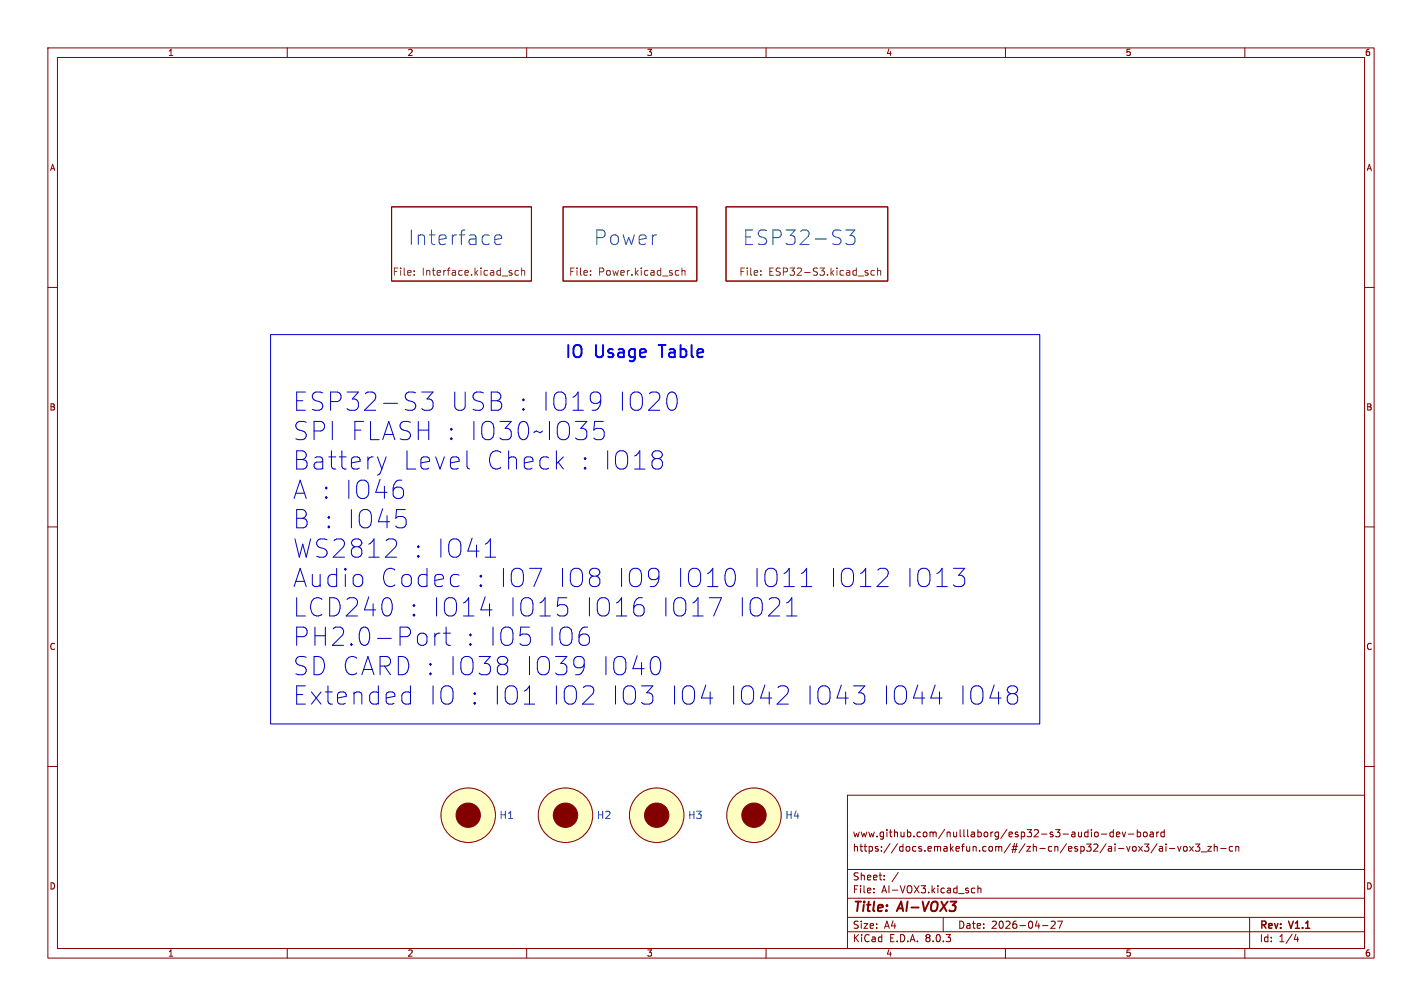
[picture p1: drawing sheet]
<svg xmlns="http://www.w3.org/2000/svg" width="297mm" height="210mm" viewBox="0 0 297 210" stroke-linecap="round" stroke-linejoin="round" font-family="sans-serif">
<g fill="none" stroke="#840000" stroke-width=".21">
<path d="M10 10h277v190h-277zM12 12h273v186h-273zM60 10v2M110 10v2M160 10v2M210 10v2M260 10v2M10 60h2M81.8 43.2h29.2v15.5h-29.2zM117.6 43.2h27.9v15.5h-27.9zM151.6 43.2h33.8v15.5h-33.8zM285 60h2"/>
<path d="M10 110h2M285 110h2M10 160h2M285 160h2M177 166h108v32h-108zM228.6 174l.3-.3 .3 .1 .2 .2-.2 .6-.3 .1-.3-.3M230 174.1h1.2M232.5 173.8l-.4-.1-.3 .3 .2 .6h.5M232.5 173.2v1.5M233.2 174.2l.7-.1-.1-.3-.4-.1-.2 .2v.7h.6M234.4 173.7l.3 1 .4-1M235.7 174.1h1.1"/>
<path d="M237.5 173.8l.5-.1 .2 .3-.1 .6h-.6M237.5 173.2v1.5M237.8 176.7l.8 1M238.6 176.7l-.8 1M238.9 173.8l.2-.1 .4 .1 .1 .6-.1 .2-.4 .1-.2-.1zM239 176.2h1l-.5 .6 .4 .1v.7l-.2 .1-.7-.1M240.2 173.8h.6l.1 .9M240.9 174.1h-.5l-.2 .2 .2 .4 .5-.1M241.6 173.7v1M241.7 176.1l-1.3 2M242 173.7l-.4 .3M242.2 176.8h.5l.1 .9"/>
<path d="M242.8 177.1h-.5l-.2 .2 .2 .4 .5-.1M243.2 173.8l-.5-.1-.2 .3 .1 .6h.6M243.2 173.2v1.5M243.5 176.2v.1M243.5 176.7v1M244.2 177.1h1.2M246 176.7l.3 1 .4-1M247.2 176.8l.3-.1 .4 .1 .1 .6-.2 .2-.3 .1-.3-.1zM248.5 176.7l.7 1M249.2 176.7l-.7 1M249.7 176.2h.9l-.5 .6 .4 .1v.7l-.2 .1-.6-.1M250.9 177.8h1.1"/>
<path d="M252.2 176.7h.8l-.8 1h.8M253.6 176.8l.2-.1 .4 .1v.9M253.6 176.2v1.5M255 177.1h1.1M257.5 176.8l-.5-.1-.3 .3 .2 .6h.6M258.1 176.8l.2-.1 .4 .1v.9M258.1 176.7v1M60 198v2M110 198v2M160 198v2M177 194.5h108M177 191.5h108"/>
<path d="M177 187.5h108M177 181.5h108M182.5 186.3v.1M182.5 185.5v.1M184.7 183.6v.1M184.7 182.8v.1M187.6 182.1l-1.3 2M197 191.5v3M203.6 185.5l-.4-.1-.3 .3 .1 .6h.6M204.2 185.5l.3-.1 .3 .1 .1 .9M204.2 184.9v1.5M210 198v2"/>
<path d="M217.7 193.2h1.2M219.5 192.4l.6-.1 .3 .4-.9 1.1h.9M220.9 192.3h1l-.7 1.5M260 198v2M261 191.5v6.5M270.7 195l-.4 1.1h.9M271 195.6v1"/>
<circle cx="97.8" cy="170.2" r="5.7"/>
<circle cx="118.1" cy="170.2" r="5.7"/>
<circle cx="137.2" cy="170.2" r="5.7"/>
<circle cx="157.5" cy="170.2" r="5.7"/>
</g>
<g fill="none" stroke="#725600" stroke-width=".21">
<path d="M86.5 57.3v.2M86.5 56.5v.2M108.3 56.5h-.4l-.3 .2 .1 .7h.6M108.9 56.6l.3-.1h.3l.1 1M108.9 55.9v1.6M123.3 57.3v.2M123.3 56.5v.2M141.3 56.5h.5M141.8 57.4l-.5 .1M142.4 56.6l.2-.1h.4l.1 1M142.4 55.9v1.6M158.9 57.3v.2"/>
<path d="M158.9 56.5v.2M180.9 57h.4v.3l-.2 .2h-.3M180.9 56.5h.4M182.6 56.5h-.4l-.3 .2 .2 .7h.5M183.3 56.6l.2-.1h.4v1M183.3 55.9v1.6"/>
</g>
<path d="M103.3 50l1.5-.3-.2-.5-.8-.2-.5 .5v1.1l.2 .3 .3 .2 .8-.2M176.7 48h1.9l-1.1 1.2a.83 .83 0 0 1 1.1 .5v.8l-.3 .4-.3 .2h-.9l-.4-.3" fill="none" stroke="#006464" stroke-width=".21"/>
<g fill="#ffffc2" stroke="#ffffc2" stroke-width=".21">
<circle cx="157.5" cy="170.2" r="5.7"/>
<circle cx="118.1" cy="170.2" r="5.7"/>
<circle cx="137.2" cy="170.2" r="5.7"/>
<circle cx="97.8" cy="170.2" r="5.7"/>
</g>
<g fill="#840000" stroke="#840000" stroke-width=".21">
<circle cx="157.5" cy="170.2" r="2.54"/>
<circle cx="118.1" cy="170.2" r="2.54"/>
<circle cx="137.2" cy="170.2" r="2.54"/>
<circle cx="97.8" cy="170.2" r="2.54"/>
</g>
<g fill="none" stroke="#0000c2" stroke-width=".21">
<path d="M56.5 69.9h160.7v81.2h-160.7zM78.8 95.4l.9 2.5M79.7 97.9l-.3 .9M80.7 95.4l-1 2.5M88.1 81.8h2.4l-1.3 1.5a1.03 1.03 0 0 1 1.3 .7v.9l-.4 .6-.4 .1h-1.1l-.5-.3M97.7 97.7l.4 .2M124.2 88h1.8M124.6 89.4h.9l.3 .2 .4 .5v1l-.4 .5-.3 .2h-.9M125.1 82l.2 .2a3.2 3.2 0 0 1-.4 3.1M125.5 83.5l-.4 .5M137.6 94.1a.82 .82 0 0 1 .8 .8 .82 .82 0 0 1-.8 .8l.6 .4 .1 .4v.7l-.1 .4-.6 .3M140.9 82a2.85 2.85 0 0 1 0 3.5"/>
<path d="M101.3 116.3h2.2M152.3 118.6a.97 .97 0 0 1 1.1 .8 2.97 2.97 0 0 1-.4 2.9l-.7 .2M167.4 119.7l.7-.5 .4-.6v3.9M183.5 118.8l.4-.2h.9l.4 .2M199.1 118.6h2.4l-1.3 1.5a1.03 1.03 0 0 1 1.3 .7v.9l-.4 .6-.3 .2h-1.1l-.4-.2M88.8 132.4l.4 .5v1.1l-.4 .5M90.8 132.2v2.5M91.9 132.2a.97 .97 0 0 0-1.1 .7M92.6 132.2h1.5M93.2 130.9v3.3l.2 .3 .7 .2M100.4 127.3h2.4M105.7 137.2a.73 .73 0 0 1 0 1.3"/>
<path d="M105.7 138.9l.4 .5v.7l-.4 .6M116.6 124.8h1.8M118.2 126.4l.4 .6v.9l-.4 .5M121.3 137l.5 .4a3.2 3.2 0 0 1-.3 3.1M122 138.7l-.3 .5-.4 .2M133.5 124.8h.7M133.8 126.2l.4 .2 .3 .6v.9l-.3 .5-.4 .2M137.1 137a1.39 1.39 0 0 1 .9 1.5 2.02 2.02 0 0 1-.9 2.4M148.1 124.8h2.6l-1.6 3.8M164.3 128.6h2.2M164.3 125.9l.7-.6 .4-.5v3.8M167.4 122.5h2.2"/>
<path d="M185.3 120.3l-2.1 2.2h2.3M84.6 144.4h.8l.3 .2M85.7 143.2v3.8M85.7 146.8l-.3 .2h-.8M163 143.2h.9l.6 .3M164.5 144.8l-2.2 2.2h2.4M178.3 143.2h2.3l-1.2 1.4h.5l.4 .2M180.3 146.8l-.4 .2h-1.1M195.3 143l-.9 2.7h2.4M211.1 144.8l-.4 .2-.3 .5v.8l.2 .3 .5 .4h.7l.6-.4 .2-.3v-.8l-.4-.5-.4-.2M211.1 144.8a.82 .82 0 0 1-.7-.8 .82 .82 0 0 1 .7-.8h.7a.82 .82 0 0 1 .8 .8 .82 .82 0 0 1-.8 .8M211.1 144.8h.7"/>
</g>
<g font-size="5.3" fill="#0000c2">
<text x="61" y="85.9">ESP32-S3</text>
<text x="93.7" y="85.9">USB : IO19</text>
<text x="127.8" y="85.9">IO20</text>
<text x="61" y="92.1">SPI FLASH : IO30~IO35</text>
<text x="61" y="98.2">Battery</text>
<text x="83.7" y="98.2">Level</text>
<text x="100.8" y="98.2">Check</text>
<text x="120.3" y="98.2">: IO18</text>
<text x="61" y="104.3">A : IO46</text>
<text x="61" y="110.5">B : IO45</text>
<text x="61" y="116.6">WS2812</text>
<text x="86.1" y="116.6">: IO41</text>
<text x="61" y="122.7">Audio</text>
<text x="79" y="122.7">Codec</text>
<text x="98.8" y="122.7">: IO7 IO8 IO9 IO10</text>
<text x="155" y="122.7">IO11</text>
<text x="170.6" y="122.7">IO12</text>
<text x="186.3" y="122.7">IO13</text>
<text x="61" y="128.9">LCD240</text>
<text x="85.1" y="128.9">: IO14</text>
<text x="105.2" y="128.9">IO15</text>
<text x="120.9" y="128.9">IO16</text>
<text x="136.5" y="128.9">IO17</text>
<text x="152.2" y="128.9">IO21</text>
<text x="61" y="135">PH2.0-Port</text>
<text x="96.9" y="135">: IO5 IO6</text>
<text x="61" y="141.1">SD CARD : IO38</text>
<text x="108.4" y="141.1">IO39</text>
<text x="124" y="141.1">IO40</text>
<text x="61" y="147.3">Extended</text>
<text x="89.1" y="147.3">IO : IO1 IO2 IO3 IO4 IO42</text>
<text x="165.7" y="147.3">IO43</text>
<text x="181.4" y="147.3">IO44</text>
<text x="197.1" y="147.3">IO48</text>
</g>
<g font-size="4.2" fill="#006464">
<text x="85.1" y="51.4">Interface</text>
<text x="123.8" y="51.4">Power</text>
<text x="154.9" y="51.4">ESP32-S3</text>
</g>
<g font-size="3.5" fill="#00f">
<text x="117.7" y="75.3">IO</text>
<text x="124.2" y="75.3">Usage</text>
<text x="138.4" y="75.3">Table</text>
</g>
<g font-size="2.8" fill="#840000">
<text x="178" y="190.9">Title:</text>
<text x="187.7" y="190.9">AI-VOX3</text>
</g>
<g font-size="2.1" fill="#725600">
<text x="81.9" y="57.9">File:</text>
<text x="88.1" y="57.9">Interface.kicad_sch</text>
<text x="118.7" y="57.9">File:</text>
<text x="124.9" y="57.9">Power.kicad_sch</text>
<text x="154.3" y="57.9">File:</text>
<text x="160.5" y="57.9">ESP32-S3.kicad_sch</text>
</g>
<g font-size="2.1" fill="#006464">
<text x="104.2" y="171.2">H1</text>
<text x="124.6" y="171.2">H2</text>
<text x="143.6" y="171.2">H3</text>
<text x="163.9" y="171.2">H4</text>
</g>
<g font-size="2.1" fill="#840000">
<text x="178" y="178">https://docs.emakefun.com/#/zh-cn/esp32/ai-vox3/ai-vox3_zh-cn</text>
<text x="178" y="175">www.github.com/nulllaborg/esp32-s3-audio-dev-board</text>
<text x="178" y="184">Sheet:</text>
<text x="178" y="186.7">File:</text>
<text x="184.1" y="186.7">AI-VOX3.kicad_sch</text>
<text x="178" y="196.9">KiCad</text>
<text x="178" y="194.1">Size:</text>
<text x="184.7" y="194.1">A4</text>
<text x="185.7" y="196.9">E.D.A.</text>
<text x="193.3" y="196.9">8.0.3</text>
<text x="200" y="194.1">Date:</text>
<text x="207" y="194.1">2026-04-27</text>
<text x="263" y="194.3">Rev:</text>
<text x="263" y="196.9">Id:</text>
<text x="267.1" y="196.9">1/4</text>
<text x="269.4" y="194.3">V1.1</text>
</g>
<g font-size="1.8" fill="#840000">
<text x="35" y="11.9">1</text>
<text x="85" y="11.9">2</text>
<text x="135" y="11.9">3</text>
<text x="185" y="11.9">4</text>
<text x="235" y="11.9">5</text>
<text x="285" y="11.9">6</text>
<text x="10.3" y="35.9">A</text>
<text x="285.3" y="35.9">A</text>
<text x="10.3" y="85.9">B</text>
<text x="285.3" y="85.9">B</text>
<text x="10.3" y="135.9">C</text>
<text x="285.3" y="135.9">C</text>
<text x="10.3" y="185.9">D</text>
<text x="285.3" y="185.9">D</text>
<text x="35" y="199.9">1</text>
<text x="85" y="199.9">2</text>
<text x="135" y="199.9">3</text>
<text x="185" y="199.9">4</text>
<text x="235" y="199.9">5</text>
<text x="285" y="199.9">6</text>
</g>
</svg>
